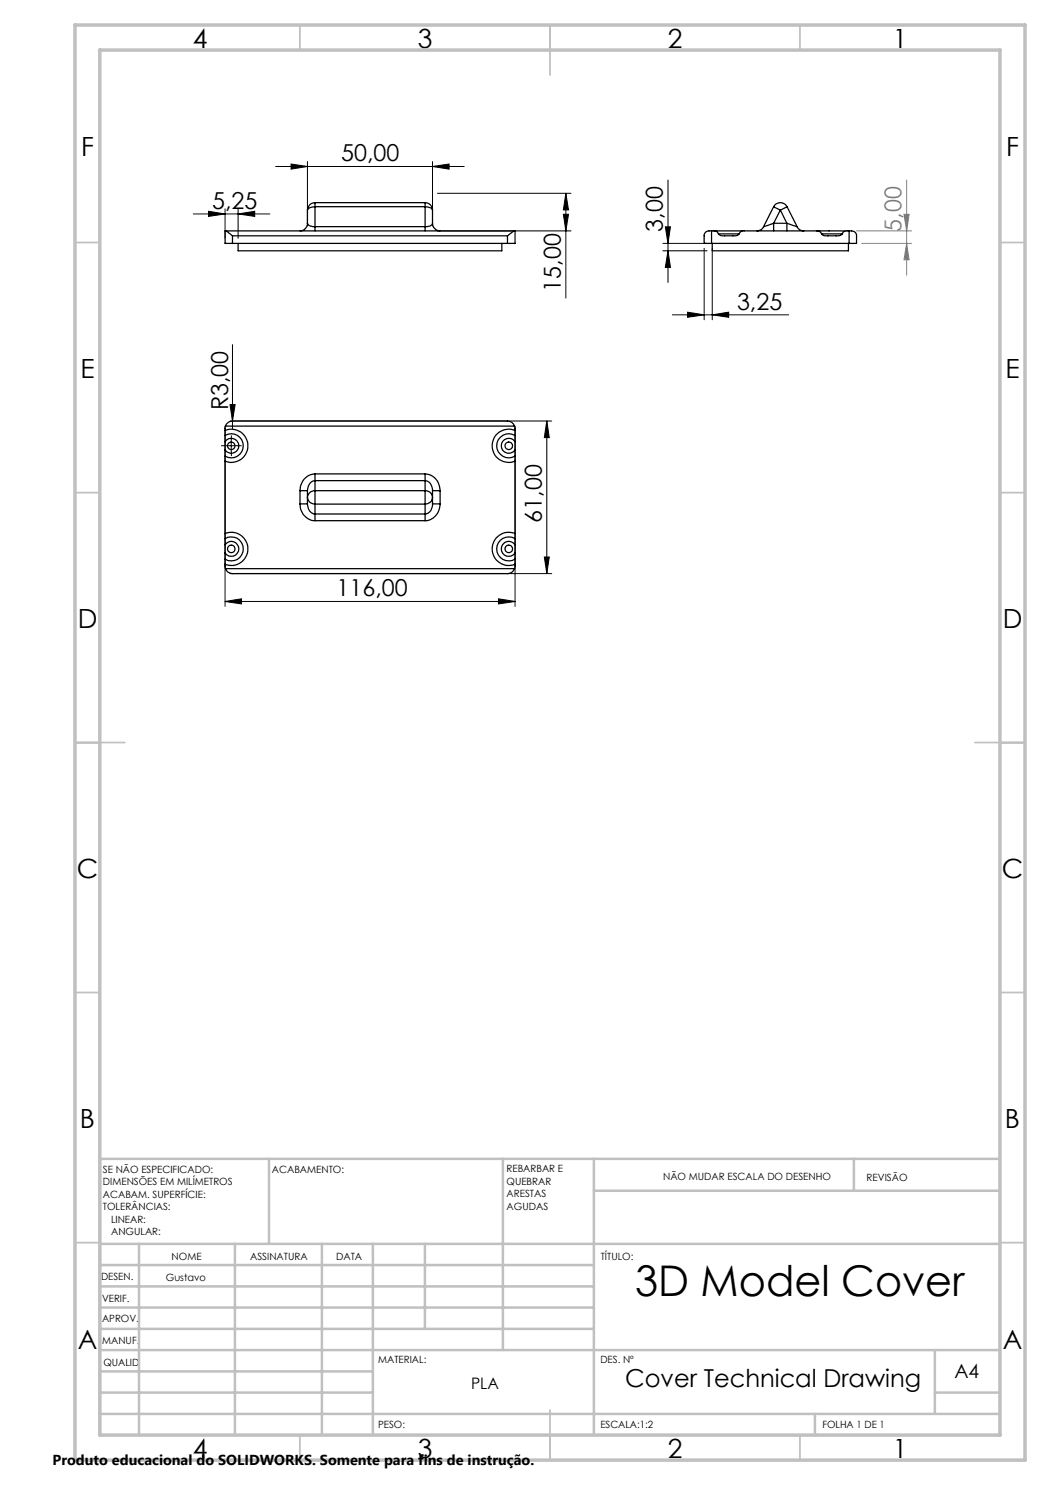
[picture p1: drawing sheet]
<svg xmlns="http://www.w3.org/2000/svg" width="210mm" height="297mm" viewBox="0 0 210 297" stroke-linecap="round" stroke-linejoin="round" font-family="sans-serif">
<g fill="none" stroke="#000" stroke-width=".2">
<path d="M55.1 33.3h37.8M58.2 32.8l3.3 .5-3.3 .5zM61.5 32.3v12.9M86.5 33.3l3.3-.5v1zM86.5 32.3v12.9M87.5 38.7h26.7M113.2 38.7l.5 3.3h-1zM113.2 38.7v20.9M133.6 36v20.5M38.7 42.8h15.3M41.7 42.3l3.3 .5-3.3 .5zM45 41.8v5.9"/>
<path d="M47.6 42.8l3.3-.5v1zM47.6 41.8v5.9M87.5 46.2h26.7M112.7 42.9h1l-.5 3.3zM132.6 48.7h8.8M132.6 50.2h8.8M133.1 45.4h1l-.5 3.3zM133.6 50.2l.5 3.3h-1zM140.8 49.7v14.3M142.5 49.7v14.3M46.5 68.9v16.8M134.5 63h23.2"/>
<path d="M137.5 62.4l3.3 .6-3.3 .5zM142.5 63l3.2-.6v1.1zM45 89.1h2.5M45 85.2v36.1M46 84.2h64.3M46 80.9h1l-.5 3.3zM46.2 87.9v2.5M103 85.2v36.1M109.4 84.2l.5 3.3h-1zM109.4 84.2v30.5M46 114.7h64.3M99.7 119.8l3.3 .5-3.3 .5z"/>
<path d="M108.9 111.4h1l-.5 3.3zM45 120.3l3.3-.5v1zM45 120.3h58"/>
</g>
<path d="M181.3 36v19M171.3 46.2h11M172.3 48.7h10M180.8 42.9h1l-.5 3.3zM181.3 48.7l.5 3.3h-1z" fill="none" stroke="#808080" stroke-width=".2"/>
<path d="M45 89.1h-.7M46.3 87.9v-.8M46.3 90.4v.7M47.5 89.1h.8" fill="none" stroke="#000" stroke-width=".2" stroke-dasharray="15.2 1.3 1.3 1.3"/>
<g fill="none" stroke="#c0c0c0" stroke-width=".35">
<path d="M60 5v5M110 5v10M160 5v5M15 48.5h5M200 48.5h5M15 98.5h5M200 98.5h5M15 148.5h10M195 148.5h10M15 198.5h5M200 198.5h5M15 248.5h5"/>
<path d="M200 248.5h5M60 287v5M110 282v10M160 287v5"/>
</g>
<g fill="none" stroke="#c0c0c0" stroke-width=".5">
<path d="M53.8 231.8v17M100.6 231.8v38.2M118.8 231.8v55.2M118.8 238.2h81.2M170.8 231.8v6.4M200 231.8h-180v55.2M20 248.8h180M20 257.3h98.8M20 253h98.8M27.8 248.8v38.2M47 248.8v38.2M64.4 248.8v38.2"/>
<path d="M74.6 248.8v38.2M85 248.8v17M20 265.8h98.8M20 261.5h98.8M20 278.5h54.6M20 274.3h54.6M20 270h180M187 278.5h13M187 270v12.8M20 282.8h180M163 282.8v4.2"/>
</g>
<path d="M15 5h190v287h-190zM20 10h180v277h-180z" fill="none" stroke="#c0c0c0" stroke-width=".7"/>
<g fill="#000">
<path d="M46 80.9h1l-.5 3.3z"/>
<path d="M86.5 33.3l3.3-.5v1zM58.2 32.8l3.3 .5-3.3 .5zM47.6 42.8l3.3-.5v1zM41.7 42.3l3.3 .5-3.3 .5z"/>
<path d="M113.2 38.7l.5 3.3h-1zM112.7 42.9h1l-.5 3.3z"/>
<path d="M133.1 45.4h1l-.5 3.3zM133.6 50.2l.5 3.3h-1z"/>
<path d="M142.5 63l3.2-.6v1.1zM137.5 62.4l3.3 .6-3.3 .5z"/>
<path d="M108.9 111.4h1l-.5 3.3zM109.4 84.2l.5 3.3h-1z"/>
<path d="M99.7 119.8l3.3 .5-3.3 .5zM45 120.3l3.3-.5v1z"/>
</g>
<path d="M181.3 48.7l.5 3.3h-1zM180.8 42.9h1l-.5 3.3z" fill="#808080"/>
<g fill="none" stroke="#000" stroke-width=".25">
<path d="M45.1 46.2l1.4 1M45.1 46.2l-.1 2.5h1.5M45.1 46.2h57.8M46.5 47.2h55M46.5 47.2v1.5M46.5 48.7h55M47.6 48.7v1.5h52.8v-1.5M61.5 44.7a1.36 1.36 0 0 0 1.5 .6M61.5 44.7a1.51 1.51 0 0 1-1.5 1.5M61.5 42v2.7M63 40.5a1.51 1.51 0 0 0-1.5 1.5M63 45.3v.9"/>
<path d="M63 41.3a1.49 1.49 0 0 0-1.5 .7M63 40.5v.8M63 40.5h22M63 45.3h22M63 41.3v4M63 41.3h22M85 40.5a1.45 1.45 0 0 1 1.5 1.5M85 45.3v.9M85 41.3a1.38 1.38 0 0 1 1.5 .7M85 40.5v.8M85 41.3v4M86.5 44.7a1.27 1.27 0 0 1-1.5 .6"/>
<path d="M86.5 44.7a1.57 1.57 0 0 0 1.5 1.5M86.5 42v2.7M101.5 47.2v1.5M102.9 46.2l-1.4 1M102.9 46.2h.1v2.5h-1.5M142.3 46.2a1.16 1.16 0 0 1 1.4 .6M142.3 46.2h-.1a1.12 1.12 0 0 0-1.4 1v1.5h1.5M142.3 48.7h27.5M142.3 46.2v2.5M142.5 48.7v1.5h27.2v-1.5M143.7 46.8l.7 .4h2.4a1.03 1.03 0 0 0 1-.4M143.7 46.8h4.1"/>
<path d="M147.8 46.8a.93 .93 0 0 1 1-.6h14.5a.93 .93 0 0 1 1 .6M148.5 46.2h-5.6M152.7 45.3a1.36 1.36 0 0 1-1.3 .9M154.7 44.7v1.5M154.7 44.7l-2 .6M154.7 41.3l1.4 .7M154.7 41.3a1.51 1.51 0 0 1 2.7 0M154.7 44.7h2.7M154.7 41.3l-2 4M156.1 42l1.3 2.7M156.1 42l-1.4 2.7M157.4 44.7v1.5"/>
<path d="M157.4 44.7l2 .6M157.4 41.3l-1.3 .7M157.4 41.3l2 4M159.4 45.3a1.36 1.36 0 0 0 1.4 .9M163.5 46.2h5.5M164.3 46.8l.5 .3 2.6 .1a1.11 1.11 0 0 0 1.1-.4M164.3 46.8h4.2M169.8 46.2a1.16 1.16 0 0 0-1.3 .6M169.8 46.2a1.2 1.2 0 0 1 1.5 1v1.5h-1.5M169.8 46.2v2.5M45 86.1a3.3 3.3 0 0 1 4.6 3.1 3.3 3.3 0 0 1-4.6 3M45 87.1a2.4 2.4 0 0 1 3.6 2.1 2.4 2.4 0 0 1-3.6 2"/>
<path d="M45 86.1v1M45 91.2v1M45 88.3a1.5 1.5 0 0 1 2.3-.3 1.5 1.5 0 0 1 0 2.3 1.5 1.5 0 0 1-2.3-.3M45 87.1v1.2M45 90v1.2M45 88.3v1.7M45 92.2v14.5M45.1 85.2l.6-.7 .8-.3 55.4 .1a1.48 1.48 0 0 1 1 .9M45.1 85.2l-.1 .9M45.1 85.2h57.8M60 98.1h1.5M60 98.1v2.7"/>
<path d="M61.5 98.1v2.7M63 98.1v2.7M63 98.1a1.35 1.35 0 0 0-1.5 1.4 1.35 1.35 0 0 0 1.5 1.3M63 96.1a1.87 1.87 0 0 0-1.5 2M63 94.8a3.2 3.2 0 0 0-3 3.3M63 94.8v1.3M63 96.1v2M63 98.1h22M63 96.1h22M63 94.8h22M85 98.1a1.35 1.35 0 0 1 1.5 1.4 1.35 1.35 0 0 1-1.5 1.3M85 98.1v2.7"/>
<path d="M85 96.1a1.81 1.81 0 0 1 1.5 2M85 94.8v1.3M85 94.8a3.2 3.2 0 0 1 3 3.3M85 96.1v2M86.5 98.1h1.5M86.5 98.1v2.7M88 98.1v2.7M102.9 85.2l.1 .9M103 86.1a3.3 3.3 0 0 0-4.6 3.1 3.3 3.3 0 0 0 4.6 3M103 87.1a2.41 2.41 0 0 0-3.7 2.1 2.41 2.41 0 0 0 3.7 2M103 91.2v1M103 86.1v1"/>
<path d="M103 88.3a1.5 1.5 0 0 0-2.2-.3 1.5 1.5 0 0 0 0 2.3 1.5 1.5 0 0 0 2.2-.3M103 90v1.2M103 87.1v1.2M103 88.3v1.7M103 92.2v14.5M45 106.7a3.3 3.3 0 0 1 4.6 3.1 3.3 3.3 0 0 1-4.6 3.1M45 112.9l.1 .8M45 107.7a2.39 2.39 0 0 1 3.6 2.1 2.39 2.39 0 0 1-3.6 2M45 111.8v1.1M45 106.7v1M45 108.9a1.5 1.5 0 0 1 2.3-.3 1.5 1.5 0 0 1 0 2.3 1.5 1.5 0 0 1-2.3-.3M45 110.6v1.2"/>
<path d="M45 107.7v1.2M45 108.9v1.7M45.1 113.7a1.54 1.54 0 0 0 1.4 1h55.2l.7-.3 .5-.7M45.1 113.7h57.8M60 100.8h1.5M60 100.8a3.2 3.2 0 0 0 3 3.3M61.5 100.8a1.8 1.8 0 0 0 1.5 2M63 102.8v1.3M63 100.8v2M63 100.8h22M63 102.8h22M63 104.1h22"/>
<path d="M85 102.8v1.3M85 100.8v2M86.5 100.8a1.75 1.75 0 0 1-1.5 2M86.5 100.8h1.5M88 100.8a3.2 3.2 0 0 1-3 3.3M103 106.7a3.3 3.3 0 0 0-4.6 3.1 3.3 3.3 0 0 0 4.6 3.1M103 112.9l-.1 .8M103 107.7a2.4 2.4 0 0 0-3.7 2.1 2.4 2.4 0 0 0 3.7 2M103 106.7v1M103 111.8v1.1M103 108.9a1.5 1.5 0 0 0-2.2-.3 1.5 1.5 0 0 0 0 2.3 1.5 1.5 0 0 0 2.2-.3M103 107.7v1.2"/>
<path d="M103 110.6v1.2M103 108.9v1.7"/>
<circle cx="46.3" cy="89.2" r=".76"/>
<circle cx="101.8" cy="89.2" r=".76"/>
<circle cx="46.3" cy="109.8" r=".75"/>
<circle cx="101.8" cy="109.8" r=".75"/>
</g>
<text font-size="8.5" x="127" y="259.3">3D Model Cover</text>
<g font-size="5.3">
<text x="38.5" y="9.5">4</text>
<text x="83.5" y="9.5">3</text>
<text x="133.6" y="9.5">2</text>
<text x="178.6" y="9.5">1</text>
<text x="16.2" y="31.3">F</text>
<text x="201.2" y="31.3">F</text>
<text x="16.1" y="75.5">E</text>
<text x="201.1" y="75.5">E</text>
<text x="15.5" y="125.5">D</text>
<text x="200.5" y="125.5">D</text>
<text x="15.4" y="175.5">C</text>
<text x="200.4" y="175.5">C</text>
<text x="16" y="225.5">B</text>
<text x="201" y="225.5">B</text>
<text x="15.5" y="269.8">A</text>
<text x="200.5" y="269.8">A</text>
<text x="38.5" y="291.5">4</text>
<text x="83.5" y="291.5">3</text>
<text x="133.6" y="291.5">2</text>
<text x="178.6" y="291.5">1</text>
</g>
<text font-size="4.9" x="125" y="277.3">Cover Technical Drawing</text>
<g font-size="4.7">
<text x="68.2" y="32.3">50,00</text>
<text x="42.4" y="41.7">5,25</text>
<text x="132.6" y="46.3" transform="rotate(-90 132.6 46.3)">3,00</text>
<text x="112.2" y="58.3" transform="rotate(-90 112.2 58.3)">15,00</text>
<text x="147.4" y="61.9">3,25</text>
<text x="45.6" y="82.1" transform="rotate(-90 45.6 82.1)">R3,00</text>
<text x="108.4" y="104.5" transform="rotate(-90 108.4 104.5)">61,00</text>
<text x="67.3" y="119.3">116,00</text>
</g>
<text font-size="4.7" fill="#808080" x="180.3" y="46.3" transform="rotate(-90 180.3 46.3)">5,00</text>
<text font-size="3.9" x="190.9" y="275.5">A4</text>
<text font-size="3.2" x="94.2" y="277.9">PLA</text>
<text font-size="2.9" x="10.5" y="292.9">Produto educacional do SOLIDWORKS. Somente para fins de instrução.</text>
<g font-size="2">
<text x="20.6" y="234.6">SE NÃO ESPECIFICADO:</text>
<text x="20.6" y="237.1">DIMENSÕES EM MILÍMETROS</text>
<text x="20.6" y="239.6">ACABAM. SUPERFÍCIE:</text>
<text x="54.4" y="234.6">ACABAMENTO:</text>
<text x="101.3" y="234.5">REBARBAR E</text>
<text x="101.3" y="237">QUEBRAR</text>
<text x="101.3" y="239.5">ARESTAS</text>
<text x="132.6" y="236">NÃO MUDAR ESCALA DO DESENHO</text>
<text x="173.3" y="236.2">REVISÃO</text>
<text x="20.6" y="242.1">TOLERÂNCIAS:</text>
<text x="22.2" y="244.6">LINEAR:</text>
<text x="101.3" y="242">AGUDAS</text>
<text x="22.2" y="247.1">ANGULAR:</text>
<text x="34.3" y="252">NOME</text>
<text x="50" y="251.9">ASSINATURA</text>
<text x="67.2" y="251.9">DATA</text>
<text x="120.2" y="251.9">TÍTULO:</text>
<text x="20.2" y="256.1">DESEN.</text>
<text x="33.2" y="256.1">Gustavo</text>
<text x="20.4" y="260.3">VERIF.</text>
<text x="20.4" y="264.4">APROV.</text>
<text x="20.5" y="268.8">MANUF.</text>
<text x="20.7" y="273.1">QUALID</text>
<text x="75.7" y="272.5">MATERIAL:</text>
<text x="120.1" y="272.5">DES. Nº</text>
<text x="75.6" y="285.5">PESO:</text>
<text x="120.1" y="285.6">ESCALA:1:2</text>
<text x="164.5" y="285.6">FOLHA 1 DE 1</text>
</g>
</svg>
